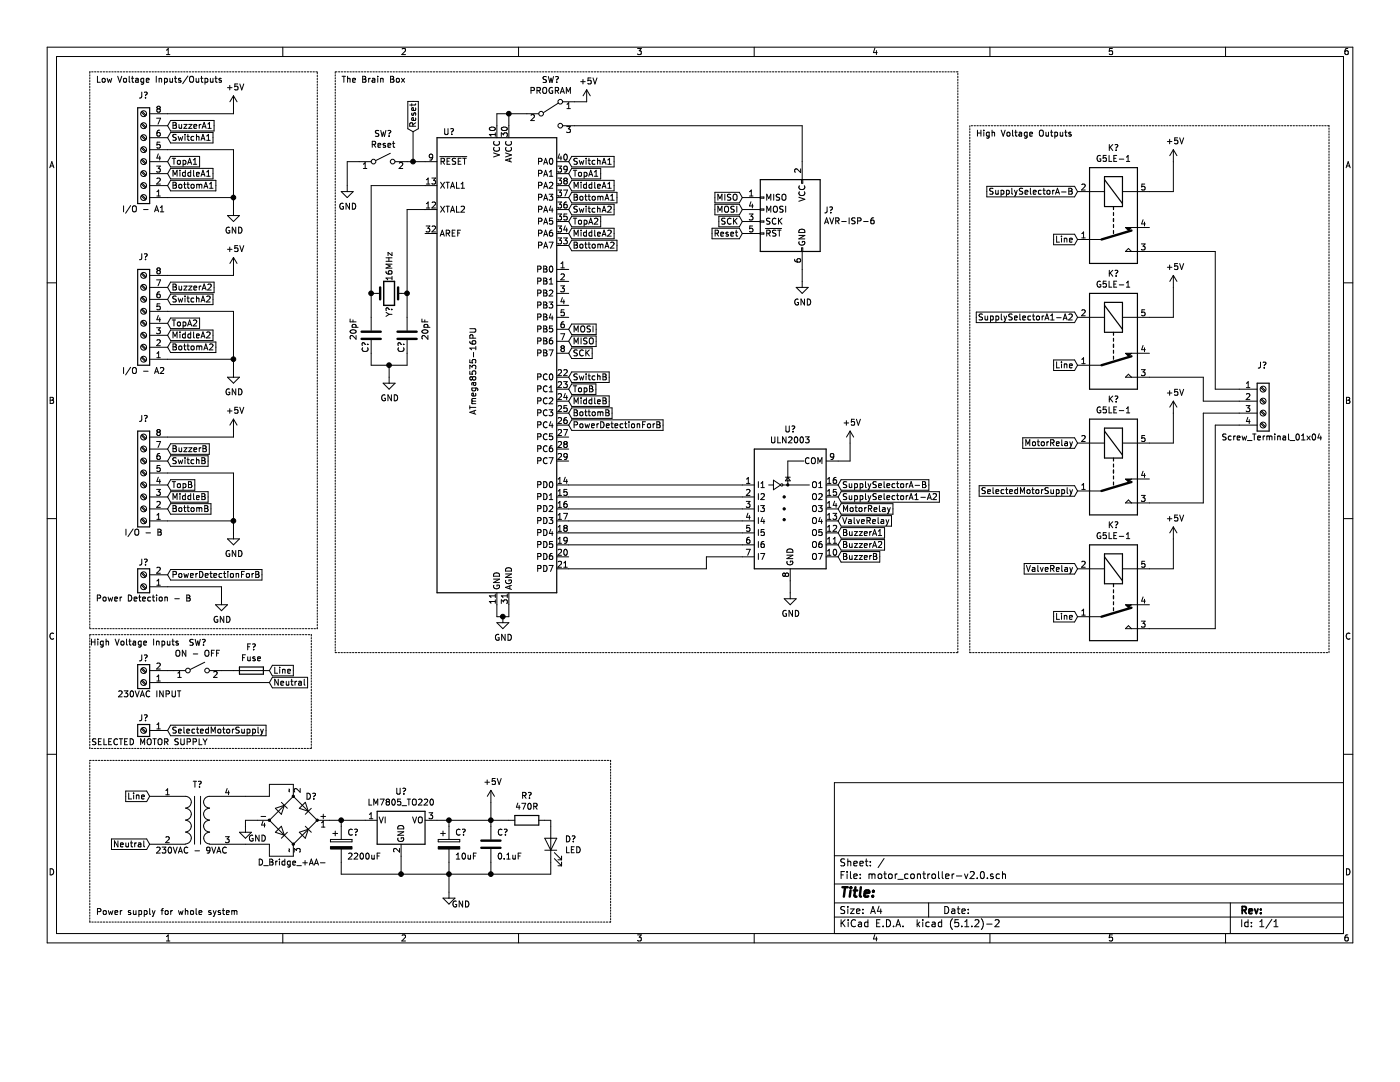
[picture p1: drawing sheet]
EESchema Schematic File Version 4
LIBS:motor_controller-v2.0-cache
EELAYER 29 0
EELAYER END
$Descr A4 11693 8268
encoding utf-8
Sheet 1 1
Title ""
Date ""
Rev ""
Comp ""
Comment1 ""
Comment2 ""
Comment3 ""
Comment4 ""
$EndDescr
$Comp
L Connector:Screw_Terminal_01x08 J?
U 1 1
P 1200 1350
F 0 "J?" H 1200 800 50  0000 C CNN
F 1 "I/O - A1" H 1200 1750 50  0000 C CNN
F 2 "" H 1200 1350 50  0001 C CNN
F 3 "~" H 1200 1350 50  0001 C CNN
	1    1200 1350
	-1   0    0    1   
$EndComp
$Comp
L Connector:Screw_Terminal_01x08 J?
U 1 1
P 1200 2700
F 0 "J?" H 1200 2150 50  0000 C CNN
F 1 "I/O - A2" H 1200 3100 50  0000 C CNN
F 2 "" H 1200 2700 50  0001 C CNN
F 3 "~" H 1200 2700 50  0001 C CNN
	1    1200 2700
	-1   0    0    1   
$EndComp
$Comp
L Connector:Screw_Terminal_01x08 J?
U 1 1
P 1200 4050
F 0 "J?" H 1200 3500 50  0000 C CNN
F 1 "I/O - B" H 1200 4450 50  0000 C CNN
F 2 "" H 1200 4050 50  0001 C CNN
F 3 "~" H 1200 4050 50  0001 C CNN
	1    1200 4050
	-1   0    0    1   
$EndComp
$Comp
L MCU_Microchip_ATmega:ATmega8535-16PU U?
U 1 1
P 4150 3050
F 0 "U?" H 3750 5000 50  0000 C CNN
F 1 "ATmega8535-16PU" V 3950 3000 50  0000 C CNN
F 2 "Package_DIP:DIP-40_W15.24mm" H 4150 3050 50  0001 C CIN
F 3 "http://ww1.microchip.com/downloads/en/DeviceDoc/doc2502.pdf" H 4150 3050 50  0001 C CNN
	1    4150 3050
	1    0    0    -1  
$EndComp
$Comp
L Device:Crystal Y?
U 1 1
P 3250 2450
F 0 "Y?" V 3250 2250 50  0000 L CNN
F 1 "16MHz" V 3250 2550 50  0000 L CNN
F 2 "" H 3250 2450 50  0001 C CNN
F 3 "~" H 3250 2450 50  0001 C CNN
	1    3250 2450
	1    0    0    -1  
$EndComp
$Comp
L Device:C C?
U 1 1
P 3100 2800
F 0 "C?" V 3050 2700 50  0000 C CNN
F 1 "20pF" V 2950 2850 50  0000 C CNN
F 2 "" H 3138 2650 50  0001 C CNN
F 3 "~" H 3100 2800 50  0001 C CNN
	1    3100 2800
	1    0    0    -1  
$EndComp
$Comp
L Device:C C?
U 1 1
P 3400 2800
F 0 "C?" V 3350 2700 50  0000 C CNN
F 1 "20pF" V 3550 2850 50  0000 C CNN
F 2 "" H 3438 2650 50  0001 C CNN
F 3 "~" H 3400 2800 50  0001 C CNN
	1    3400 2800
	1    0    0    -1  
$EndComp
Wire Wire Line
	3100 2650 3100 2450
Connection ~ 3100 2450
Wire Wire Line
	3400 2650 3400 2450
Connection ~ 3400 2450
Wire Wire Line
	3100 2950 3100 3050
Wire Wire Line
	3400 3050 3400 2950
$Comp
L power:GND #PWR?
U 1 1
P 3250 3150
F 0 "#PWR?" H 3250 2900 50  0001 C CNN
F 1 "GND" H 3255 2977 50  0000 C CNN
F 2 "" H 3250 3150 50  0001 C CNN
F 3 "" H 3250 3150 50  0001 C CNN
	1    3250 3150
	1    0    0    -1  
$EndComp
Wire Wire Line
	3100 3050 3250 3050
Wire Wire Line
	3250 3150 3250 3050
Connection ~ 3250 3050
Wire Wire Line
	3250 3050 3400 3050
$Comp
L power:GND #PWR?
U 1 1
P 4200 5150
F 0 "#PWR?" H 4200 4900 50  0001 C CNN
F 1 "GND" H 4205 4977 50  0000 C CNN
F 2 "" H 4200 5150 50  0001 C CNN
F 3 "" H 4200 5150 50  0001 C CNN
	1    4200 5150
	1    0    0    -1  
$EndComp
Wire Wire Line
	4150 5050 4150 5150
Wire Wire Line
	4150 5150 4200 5150
Wire Wire Line
	4250 5050 4250 5150
Wire Wire Line
	4250 5150 4200 5150
Connection ~ 4200 5150
$Comp
L power:+5V #PWR?
U 1 1
P 4900 850
F 0 "#PWR?" H 4900 700 50  0001 C CNN
F 1 "+5V" H 4915 1023 50  0000 C CNN
F 2 "" H 4900 850 50  0001 C CNN
F 3 "" H 4900 850 50  0001 C CNN
	1    4900 850 
	1    0    0    -1  
$EndComp
Wire Wire Line
	4150 1050 4150 950 
Wire Wire Line
	4250 1050 4250 950 
Text GLabel 1400 1150 2    50   Input ~ 0
SwitchA1
Text GLabel 1400 1350 2    50   Input ~ 0
TopA1
Text GLabel 1400 1450 2    50   Input ~ 0
MiddleA1
Text GLabel 1400 1550 2    50   Input ~ 0
BottomA1
$Comp
L power:GND #PWR?
U 1 1
P 1950 1750
F 0 "#PWR?" H 1950 1500 50  0001 C CNN
F 1 "GND" H 1955 1577 50  0000 C CNN
F 2 "" H 1950 1750 50  0001 C CNN
F 3 "" H 1950 1750 50  0001 C CNN
	1    1950 1750
	1    0    0    -1  
$EndComp
Wire Wire Line
	1400 1250 1950 1250
Wire Wire Line
	1950 1250 1950 1650
Wire Wire Line
	1400 1650 1950 1650
Connection ~ 1950 1650
Wire Wire Line
	1950 1650 1950 1750
Wire Wire Line
	1400 950  1950 950 
Wire Wire Line
	1950 950  1950 900 
Text GLabel 1400 2500 2    50   Input ~ 0
SwitchA2
Text GLabel 1400 2400 2    50   Input ~ 0
BuzzerA2
Text GLabel 1400 2700 2    50   Input ~ 0
TopA2
Text GLabel 1400 2800 2    50   Input ~ 0
MiddleA2
Text GLabel 1400 2900 2    50   Input ~ 0
BottomA2
$Comp
L power:GND #PWR?
U 1 1
P 1950 3100
F 0 "#PWR?" H 1950 2850 50  0001 C CNN
F 1 "GND" H 1955 2927 50  0000 C CNN
F 2 "" H 1950 3100 50  0001 C CNN
F 3 "" H 1950 3100 50  0001 C CNN
	1    1950 3100
	1    0    0    -1  
$EndComp
Wire Wire Line
	1400 2600 1950 2600
Wire Wire Line
	1950 2600 1950 3000
Wire Wire Line
	1400 3000 1950 3000
Connection ~ 1950 3000
Wire Wire Line
	1950 3000 1950 3100
Wire Wire Line
	1400 2300 1950 2300
Wire Wire Line
	1950 2300 1950 2250
Text GLabel 1400 3850 2    50   Input ~ 0
SwitchB
Text GLabel 1400 3750 2    50   Input ~ 0
BuzzerB
Text GLabel 1400 4050 2    50   Input ~ 0
TopB
Text GLabel 1400 4150 2    50   Input ~ 0
MiddleB
Text GLabel 1400 4250 2    50   Input ~ 0
BottomB
$Comp
L power:GND #PWR?
U 1 1
P 1950 4450
F 0 "#PWR?" H 1950 4200 50  0001 C CNN
F 1 "GND" H 1955 4277 50  0000 C CNN
F 2 "" H 1950 4450 50  0001 C CNN
F 3 "" H 1950 4450 50  0001 C CNN
	1    1950 4450
	1    0    0    -1  
$EndComp
Wire Wire Line
	1400 3950 1950 3950
Wire Wire Line
	1950 3950 1950 4350
Wire Wire Line
	1400 4350 1950 4350
Connection ~ 1950 4350
Wire Wire Line
	1950 4350 1950 4450
Wire Wire Line
	1400 3650 1950 3650
Wire Wire Line
	1950 3650 1950 3600
Wire Wire Line
	3100 1550 3550 1550
Wire Wire Line
	3100 1550 3100 2450
Wire Wire Line
	3400 1750 3550 1750
Wire Wire Line
	3400 1750 3400 2450
Text GLabel 4750 1350 2    50   Input ~ 0
SwitchA1
Text GLabel 4750 1450 2    50   Input ~ 0
TopA1
Text GLabel 4750 1550 2    50   Input ~ 0
MiddleA1
Text GLabel 4750 1650 2    50   Input ~ 0
BottomA1
Text GLabel 4750 1750 2    50   Input ~ 0
SwitchA2
Text GLabel 4750 1850 2    50   Input ~ 0
TopA2
Text GLabel 4750 1950 2    50   Input ~ 0
MiddleA2
Text GLabel 4750 2050 2    50   Input ~ 0
BottomA2
Text GLabel 4750 3150 2    50   Input ~ 0
SwitchB
Text GLabel 4750 3250 2    50   Input ~ 0
TopB
Text GLabel 4750 3350 2    50   Input ~ 0
MiddleB
Text GLabel 4750 3450 2    50   Input ~ 0
BottomB
Text GLabel 1400 1050 2    50   Input ~ 0
BuzzerA1
$Comp
L Device:Fuse F?
U 1 1
P 2100 5600
F 0 "F?" V 1903 5600 50  0000 C CNN
F 1 "Fuse" V 1994 5600 50  0000 C CNN
F 2 "" V 2030 5600 50  0001 C CNN
F 3 "~" H 2100 5600 50  0001 C CNN
	1    2100 5600
	0    1    1    0   
$EndComp
$Comp
L Device:Transformer_1P_1S T?
U 1 1
P 1650 6850
F 0 "T?" H 1650 7150 50  0000 C CNN
F 1 "230VAC - 9VAC" H 1600 6600 50  0000 C CNN
F 2 "" H 1650 6850 50  0001 C CNN
F 3 "~" H 1650 6850 50  0001 C CNN
	1    1650 6850
	1    0    0    -1  
$EndComp
Wire Wire Line
	2050 6650 2250 6650
Wire Wire Line
	2250 6650 2250 6550
Wire Wire Line
	2250 6550 2450 6550
Wire Wire Line
	2050 7050 2250 7050
Wire Wire Line
	2250 7050 2250 7150
Wire Wire Line
	2250 7150 2450 7150
$Comp
L power:GND #PWR?
U 1 1
P 2050 6900
F 0 "#PWR?" H 2050 6650 50  0001 C CNN
F 1 "GND" H 2150 6800 50  0000 C CNN
F 2 "" H 2050 6900 50  0001 C CNN
F 3 "" H 2050 6900 50  0001 C CNN
	1    2050 6900
	1    0    0    -1  
$EndComp
Wire Wire Line
	2150 6850 2050 6850
Wire Wire Line
	2050 6850 2050 6900
Wire Wire Line
	2850 7200 2850 7300
Wire Wire Line
	2750 6850 2850 6850
Wire Wire Line
	2850 6900 2850 6850
Connection ~ 2850 6850
Wire Wire Line
	2850 6850 3050 6850
$Comp
L power:GND #PWR?
U 1 1
P 3750 7450
F 0 "#PWR?" H 3750 7200 50  0001 C CNN
F 1 "GND" H 3850 7350 50  0000 C CNN
F 2 "" H 3750 7450 50  0001 C CNN
F 3 "" H 3750 7450 50  0001 C CNN
	1    3750 7450
	1    0    0    -1  
$EndComp
$Comp
L Device:D_Bridge_+AA- D?
U 1 1
P 2450 6850
F 0 "D?" H 2550 7050 50  0000 L CNN
F 1 "D_Bridge_+AA-" H 2150 6500 50  0000 L CNN
F 2 "" H 2450 6850 50  0001 C CNN
F 3 "~" H 2450 6850 50  0001 C CNN
	1    2450 6850
	1    0    0    -1  
$EndComp
$Comp
L Device:CP C?
U 1 1
P 2850 7050
F 0 "C?" H 2900 7150 50  0000 L CNN
F 1 "2200uF" H 2900 6950 50  0000 L CNN
F 2 "" H 2888 6900 50  0001 C CNN
F 3 "~" H 2850 7050 50  0001 C CNN
	1    2850 7050
	1    0    0    -1  
$EndComp
$Comp
L Regulator_Linear:LM7805_TO220 U?
U 1 1
P 3350 6850
F 0 "U?" H 3350 7092 50  0000 C CNN
F 1 "LM7805_TO220" H 3350 7001 50  0000 C CNN
F 2 "Package_TO_SOT_THT:TO-220-3_Vertical" H 3350 7075 50  0001 C CIN
F 3 "http://www.fairchildsemi.com/ds/LM/LM7805.pdf" H 3350 6800 50  0001 C CNN
	1    3350 6850
	1    0    0    -1  
$EndComp
$Comp
L Device:CP C?
U 1 1
P 3750 7050
F 0 "C?" H 3800 7150 50  0000 L CNN
F 1 "10uF" H 3800 6950 50  0000 L CNN
F 2 "" H 3788 6900 50  0001 C CNN
F 3 "~" H 3750 7050 50  0001 C CNN
	1    3750 7050
	1    0    0    -1  
$EndComp
$Comp
L Device:C C?
U 1 1
P 4100 7050
F 0 "C?" H 4150 7150 50  0000 L CNN
F 1 "0.1uF" H 4150 6950 50  0000 L CNN
F 2 "" H 4138 6900 50  0001 C CNN
F 3 "~" H 4100 7050 50  0001 C CNN
	1    4100 7050
	1    0    0    -1  
$EndComp
Wire Wire Line
	3750 7300 3750 7200
Wire Wire Line
	4100 7300 4100 7200
Wire Wire Line
	3650 6850 3750 6850
Wire Wire Line
	3750 6850 3750 6900
Wire Wire Line
	3750 6850 4100 6850
Wire Wire Line
	4100 6850 4100 6900
Connection ~ 3750 6850
Wire Wire Line
	3750 7300 4100 7300
Connection ~ 3750 7300
Wire Wire Line
	3350 7150 3350 7300
Wire Wire Line
	3350 7300 3750 7300
$Comp
L Device:R R?
U 1 1
P 4400 6850
F 0 "R?" V 4193 6850 50  0000 C CNN
F 1 "470R" V 4284 6850 50  0000 C CNN
F 2 "" V 4330 6850 50  0001 C CNN
F 3 "~" H 4400 6850 50  0001 C CNN
	1    4400 6850
	0    1    1    0   
$EndComp
$Comp
L Device:LED D?
U 1 1
P 4600 7050
F 0 "D?" V 4639 6933 50  0000 R CNN
F 1 "LED" V 4548 6933 50  0000 R CNN
F 2 "" H 4600 7050 50  0001 C CNN
F 3 "~" H 4600 7050 50  0001 C CNN
	1    4600 7050
	0    -1   -1   0   
$EndComp
Wire Wire Line
	4250 6850 4100 6850
Connection ~ 4100 6850
Wire Wire Line
	4550 6850 4600 6850
Connection ~ 3350 7300
Wire Wire Line
	4600 7300 4100 7300
Connection ~ 4100 7300
$Comp
L power:+5V #PWR?
U 1 1
P 4100 6700
F 0 "#PWR?" H 4100 6550 50  0001 C CNN
F 1 "+5V" H 4115 6873 50  0000 C CNN
F 2 "" H 4100 6700 50  0001 C CNN
F 3 "" H 4100 6700 50  0001 C CNN
	1    4100 6700
	1    0    0    -1  
$EndComp
Wire Wire Line
	4100 6700 4100 6850
$Comp
L Switch:SW_SPST SW?
U 1 1
P 1650 5600
F 0 "SW?" H 1650 5835 50  0000 C CNN
F 1 "ON - OFF" H 1650 5744 50  0000 C CNN
F 2 "" H 1650 5600 50  0001 C CNN
F 3 "~" H 1650 5600 50  0001 C CNN
	1    1650 5600
	1    0    0    -1  
$EndComp
$Comp
L Connector:Screw_Terminal_01x02 J?
U 1 1
P 1200 4900
F 0 "J?" H 1200 4700 50  0000 C CNN
F 1 "Power Detection - B" H 1200 5000 50  0000 C CNN
F 2 "" H 1200 4900 50  0001 C CNN
F 3 "~" H 1200 4900 50  0001 C CNN
	1    1200 4900
	-1   0    0    1   
$EndComp
$Comp
L power:GND #PWR?
U 1 1
P 1850 5000
F 0 "#PWR?" H 1850 4750 50  0001 C CNN
F 1 "GND" H 1855 4827 50  0000 C CNN
F 2 "" H 1850 5000 50  0001 C CNN
F 3 "" H 1850 5000 50  0001 C CNN
	1    1850 5000
	1    0    0    -1  
$EndComp
Wire Wire Line
	1400 4900 1850 4900
Wire Wire Line
	1850 4900 1850 5000
Text GLabel 1400 4800 2    50   Input ~ 0
PowerDetectionForB
Text GLabel 4750 3550 2    50   Input ~ 0
PowerDetectionForB
$Comp
L power:+5V #PWR?
U 1 1
P 1950 900
F 0 "#PWR?" H 1950 750 50  0001 C CNN
F 1 "+5V" H 1965 1073 50  0000 C CNN
F 2 "" H 1950 900 50  0001 C CNN
F 3 "" H 1950 900 50  0001 C CNN
	1    1950 900 
	1    0    0    -1  
$EndComp
$Comp
L power:+5V #PWR?
U 1 1
P 1950 2250
F 0 "#PWR?" H 1950 2100 50  0001 C CNN
F 1 "+5V" H 1965 2423 50  0000 C CNN
F 2 "" H 1950 2250 50  0001 C CNN
F 3 "" H 1950 2250 50  0001 C CNN
	1    1950 2250
	1    0    0    -1  
$EndComp
$Comp
L power:+5V #PWR?
U 1 1
P 1950 3600
F 0 "#PWR?" H 1950 3450 50  0001 C CNN
F 1 "+5V" H 1965 3773 50  0000 C CNN
F 2 "" H 1950 3600 50  0001 C CNN
F 3 "" H 1950 3600 50  0001 C CNN
	1    1950 3600
	1    0    0    -1  
$EndComp
Wire Wire Line
	2850 7300 3350 7300
Wire Wire Line
	3750 7300 3750 7450
Wire Wire Line
	4600 7200 4600 7300
Wire Wire Line
	4600 6850 4600 6900
Wire Notes Line
	5100 6350 5100 7700
Wire Notes Line
	750  7700 750  6350
$Comp
L Transistor_Array:ULN2003 U?
U 1 1
P 6600 4250
F 0 "U?" H 6600 4917 50  0000 C CNN
F 1 "ULN2003" H 6600 4826 50  0000 C CNN
F 2 "" H 6650 3700 50  0001 L CNN
F 3 "http://www.ti.com/lit/ds/symlink/uln2003a.pdf" H 6700 4050 50  0001 C CNN
	1    6600 4250
	1    0    0    -1  
$EndComp
Text GLabel 7000 4450 2    50   Input ~ 0
BuzzerA1
Text GLabel 7000 4650 2    50   Input ~ 0
BuzzerB
Text GLabel 7000 4550 2    50   Input ~ 0
BuzzerA2
$Comp
L Relay:G5LE-1 K?
U 1 1
P 9300 1800
F 0 "K?" V 8733 1800 50  0000 C CNN
F 1 "G5LE-1" V 8824 1800 50  0000 C CNN
F 2 "Relay_THT:Relay_SPDT_Omron-G5LE-1" H 9750 1750 50  0001 L CNN
F 3 "http://www.omron.com/ecb/products/pdf/en-g5le.pdf" H 9300 1400 50  0001 C CNN
	1    9300 1800
	0    1    1    0   
$EndComp
Text GLabel 7000 4050 2    50   Input ~ 0
SupplySelectorA-B
Text GLabel 9000 1600 0    50   Input ~ 0
SupplySelectorA-B
$Comp
L power:+5V #PWR?
U 1 1
P 9800 1350
F 0 "#PWR?" H 9800 1200 50  0001 C CNN
F 1 "+5V" H 9815 1523 50  0000 C CNN
F 2 "" H 9800 1350 50  0001 C CNN
F 3 "" H 9800 1350 50  0001 C CNN
	1    9800 1350
	1    0    0    -1  
$EndComp
Wire Wire Line
	9600 1600 9800 1600
Wire Wire Line
	9800 1600 9800 1350
Text GLabel 7000 4150 2    50   Input ~ 0
SupplySelectorA1-A2
Text GLabel 7000 4250 2    50   Input ~ 0
MotorRelay
Text GLabel 7000 4350 2    50   Input ~ 0
ValveRelay
$Comp
L power:GND #PWR?
U 1 1
P 6600 4950
F 0 "#PWR?" H 6600 4700 50  0001 C CNN
F 1 "GND" H 6605 4777 50  0000 C CNN
F 2 "" H 6600 4950 50  0001 C CNN
F 3 "" H 6600 4950 50  0001 C CNN
	1    6600 4950
	1    0    0    -1  
$EndComp
Wire Wire Line
	6600 4850 6600 4950
$Comp
L Connector:Screw_Terminal_01x02 J?
U 1 1
P 1200 5700
F 0 "J?" H 1200 5500 50  0000 C CNN
F 1 "230VAC INPUT" H 1150 5800 50  0000 C CNN
F 2 "" H 1200 5700 50  0001 C CNN
F 3 "~" H 1200 5700 50  0001 C CNN
	1    1200 5700
	-1   0    0    1   
$EndComp
Text GLabel 2250 5600 2    50   Input ~ 0
Line
Text GLabel 2250 5700 2    50   Input ~ 0
Neutral
Wire Wire Line
	1400 5700 2250 5700
Wire Wire Line
	1400 5600 1450 5600
Wire Wire Line
	1850 5600 1950 5600
Text GLabel 1250 6650 0    50   Input ~ 0
Line
Text GLabel 1250 7050 0    50   Input ~ 0
Neutral
Wire Notes Line
	750  6350 5100 6350
Wire Notes Line
	5100 7700 750  7700
Text GLabel 9000 2650 0    50   Input ~ 0
SupplySelectorA1-A2
Wire Wire Line
	9800 2650 9800 2400
Wire Wire Line
	9600 2650 9800 2650
$Comp
L Relay:G5LE-1 K?
U 1 1
P 9300 2850
F 0 "K?" V 8733 2850 50  0000 C CNN
F 1 "G5LE-1" V 8824 2850 50  0000 C CNN
F 2 "Relay_THT:Relay_SPDT_Omron-G5LE-1" H 9750 2800 50  0001 L CNN
F 3 "http://www.omron.com/ecb/products/pdf/en-g5le.pdf" H 9300 2450 50  0001 C CNN
	1    9300 2850
	0    1    1    0   
$EndComp
$Comp
L power:+5V #PWR?
U 1 1
P 9800 2400
F 0 "#PWR?" H 9800 2250 50  0001 C CNN
F 1 "+5V" H 9815 2573 50  0000 C CNN
F 2 "" H 9800 2400 50  0001 C CNN
F 3 "" H 9800 2400 50  0001 C CNN
	1    9800 2400
	1    0    0    -1  
$EndComp
$Comp
L Relay:G5LE-1 K?
U 1 1
P 9300 3900
F 0 "K?" V 8733 3900 50  0000 C CNN
F 1 "G5LE-1" V 8824 3900 50  0000 C CNN
F 2 "Relay_THT:Relay_SPDT_Omron-G5LE-1" H 9750 3850 50  0001 L CNN
F 3 "http://www.omron.com/ecb/products/pdf/en-g5le.pdf" H 9300 3500 50  0001 C CNN
	1    9300 3900
	0    1    1    0   
$EndComp
$Comp
L power:+5V #PWR?
U 1 1
P 9800 3450
F 0 "#PWR?" H 9800 3300 50  0001 C CNN
F 1 "+5V" H 9815 3623 50  0000 C CNN
F 2 "" H 9800 3450 50  0001 C CNN
F 3 "" H 9800 3450 50  0001 C CNN
	1    9800 3450
	1    0    0    -1  
$EndComp
Wire Wire Line
	9600 3700 9800 3700
Wire Wire Line
	9800 3700 9800 3450
Wire Wire Line
	9800 4750 9800 4500
Wire Wire Line
	9600 4750 9800 4750
$Comp
L Relay:G5LE-1 K?
U 1 1
P 9300 4950
F 0 "K?" V 8733 4950 50  0000 C CNN
F 1 "G5LE-1" V 8824 4950 50  0000 C CNN
F 2 "Relay_THT:Relay_SPDT_Omron-G5LE-1" H 9750 4900 50  0001 L CNN
F 3 "http://www.omron.com/ecb/products/pdf/en-g5le.pdf" H 9300 4550 50  0001 C CNN
	1    9300 4950
	0    1    1    0   
$EndComp
$Comp
L power:+5V #PWR?
U 1 1
P 9800 4500
F 0 "#PWR?" H 9800 4350 50  0001 C CNN
F 1 "+5V" H 9815 4673 50  0000 C CNN
F 2 "" H 9800 4500 50  0001 C CNN
F 3 "" H 9800 4500 50  0001 C CNN
	1    9800 4500
	1    0    0    -1  
$EndComp
Text GLabel 9000 3700 0    50   Input ~ 0
MotorRelay
Text GLabel 9000 4750 0    50   Input ~ 0
ValveRelay
Text GLabel 9000 2000 0    50   Input ~ 0
Line
Text GLabel 9000 3050 0    50   Input ~ 0
Line
Text GLabel 9000 5150 0    50   Input ~ 0
Line
$Comp
L Connector:Screw_Terminal_01x01 J?
U 1 1
P 1200 6100
F 0 "J?" H 1200 6000 50  0000 C CNN
F 1 "SELECTED MOTOR SUPPLY" H 1150 6200 50  0000 C CNN
F 2 "" H 1200 6100 50  0001 C CNN
F 3 "~" H 1200 6100 50  0001 C CNN
	1    1200 6100
	-1   0    0    1   
$EndComp
Text GLabel 1400 6100 2    50   Input ~ 0
SelectedMotorSupply
Text GLabel 9000 4100 0    50   Input ~ 0
SelectedMotorSupply
$Comp
L Connector:Screw_Terminal_01x04 J?
U 1 1
P 10550 3350
F 0 "J?" H 10500 3650 50  0000 L CNN
F 1 "Screw_Terminal_01x04" H 10200 3050 50  0000 L CNN
F 2 "" H 10550 3350 50  0001 C CNN
F 3 "~" H 10550 3350 50  0001 C CNN
	1    10550 3350
	1    0    0    -1  
$EndComp
$Comp
L Connector:AVR-ISP-6 J?
U 1 1
P 6600 1850
F 0 "J?" H 6320 1946 50  0000 R CNN
F 1 "AVR-ISP-6" H 6320 1855 50  0000 R CNN
F 2 "" V 6350 1900 50  0001 C CNN
F 3 " ~" H 5325 1300 50  0001 C CNN
	1    6600 1850
	-1   0    0    -1  
$EndComp
Wire Wire Line
	4750 4050 6200 4050
Wire Wire Line
	4750 4250 6200 4250
Wire Wire Line
	4750 4350 6200 4350
Wire Wire Line
	4750 4750 5900 4750
Wire Wire Line
	5900 4750 5900 4650
Wire Wire Line
	5900 4650 6200 4650
Wire Wire Line
	4750 4450 6200 4450
Wire Wire Line
	4750 4550 6200 4550
Wire Wire Line
	4750 4150 6200 4150
Text GLabel 4750 2850 2    50   Input ~ 0
MISO
Text GLabel 4750 2750 2    50   Input ~ 0
MOSI
Text GLabel 4750 2950 2    50   Input ~ 0
SCK
Text GLabel 3450 1100 1    50   Input ~ 0
Reset
Text GLabel 6200 1950 0    50   Input ~ 0
Reset
Text GLabel 6200 1750 0    50   Input ~ 0
MOSI
Text GLabel 6200 1650 0    50   Input ~ 0
MISO
Text GLabel 6200 1850 0    50   Input ~ 0
SCK
$Comp
L power:GND #PWR?
U 1 1
P 6700 2350
F 0 "#PWR?" H 6700 2100 50  0001 C CNN
F 1 "GND" H 6705 2177 50  0000 C CNN
F 2 "" H 6700 2350 50  0001 C CNN
F 3 "" H 6700 2350 50  0001 C CNN
	1    6700 2350
	1    0    0    -1  
$EndComp
Wire Wire Line
	6700 2350 6700 2250
$Comp
L Switch:SW_SPST SW?
U 1 1
P 3200 1350
F 0 "SW?" H 3200 1585 50  0000 C CNN
F 1 "Reset" H 3200 1494 50  0000 C CNN
F 2 "" H 3200 1350 50  0001 C CNN
F 3 "~" H 3200 1350 50  0001 C CNN
	1    3200 1350
	1    0    0    -1  
$EndComp
Wire Wire Line
	3400 1350 3450 1350
$Comp
L power:GND #PWR?
U 1 1
P 2900 1550
F 0 "#PWR?" H 2900 1300 50  0001 C CNN
F 1 "GND" H 2905 1377 50  0000 C CNN
F 2 "" H 2900 1550 50  0001 C CNN
F 3 "" H 2900 1550 50  0001 C CNN
	1    2900 1550
	1    0    0    -1  
$EndComp
Wire Wire Line
	2900 1550 2900 1350
Wire Wire Line
	2900 1350 3000 1350
Wire Wire Line
	3450 1100 3450 1350
Connection ~ 3450 1350
Wire Wire Line
	3450 1350 3550 1350
$Comp
L power:+5V #PWR?
U 1 1
P 7100 3700
F 0 "#PWR?" H 7100 3550 50  0001 C CNN
F 1 "+5V" H 7115 3873 50  0000 C CNN
F 2 "" H 7100 3700 50  0001 C CNN
F 3 "" H 7100 3700 50  0001 C CNN
	1    7100 3700
	1    0    0    -1  
$EndComp
Wire Wire Line
	7100 3700 7100 3850
Wire Wire Line
	7100 3850 7000 3850
Wire Wire Line
	9600 2100 10150 2100
Wire Wire Line
	10150 2100 10150 3250
Wire Wire Line
	10150 3250 10350 3250
Wire Wire Line
	9600 3150 10050 3150
Wire Wire Line
	10050 3150 10050 3350
Wire Wire Line
	10050 3350 10350 3350
Wire Wire Line
	9600 4200 10050 4200
Wire Wire Line
	10050 4200 10050 3450
Wire Wire Line
	10050 3450 10350 3450
Wire Wire Line
	9600 5250 10150 5250
Wire Wire Line
	10150 5250 10150 3550
Wire Wire Line
	10150 3550 10350 3550
Text Notes 800  7650 0    50   ~ 0
Power supply for whole system
Wire Notes Line
	750  5250 2650 5250
Wire Notes Line
	2650 600  750  600 
Text Notes 800  700  0    50   ~ 0
Low Voltage Inputs/Outputs
Wire Notes Line
	2650 5250 2650 600 
Wire Notes Line
	750  600  750  5250
Wire Notes Line
	750  5300 2600 5300
Wire Notes Line
	2600 5300 2600 6250
Wire Notes Line
	2600 6250 750  6250
Wire Notes Line
	750  6250 750  5300
Text Notes 750  5400 0    50   ~ 0
High Voltage Inputs
Wire Notes Line
	2800 600  2800 5450
Wire Notes Line
	2800 5450 8000 5450
Wire Notes Line
	8000 5450 8000 600 
Wire Notes Line
	8000 600  2800 600 
Text Notes 2850 700  0    50   ~ 0
The Brain Box
Wire Notes Line
	8100 1050 8100 5450
Wire Notes Line
	8100 5450 11100 5450
Wire Notes Line
	11100 5450 11100 1050
Wire Notes Line
	11100 1050 8100 1050
Text Notes 8150 1150 0    50   ~ 0
High Voltage Outputs
$Comp
L Switch:SW_SPDT SW?
U 1 1
P 4600 950
F 0 "SW?" H 4600 1235 50  0000 C CNN
F 1 "PROGRAM" H 4600 1144 50  0000 C CNN
F 2 "" H 4600 950 50  0001 C CNN
F 3 "~" H 4600 950 50  0001 C CNN
	1    4600 950 
	1    0    0    -1  
$EndComp
Wire Wire Line
	4900 850  4800 850 
Wire Wire Line
	4250 950  4400 950 
Connection ~ 4250 950 
Wire Wire Line
	4150 950  4250 950 
Wire Wire Line
	4800 1050 6700 1050
Wire Wire Line
	6700 1050 6700 1350
$EndSCHEMATC
